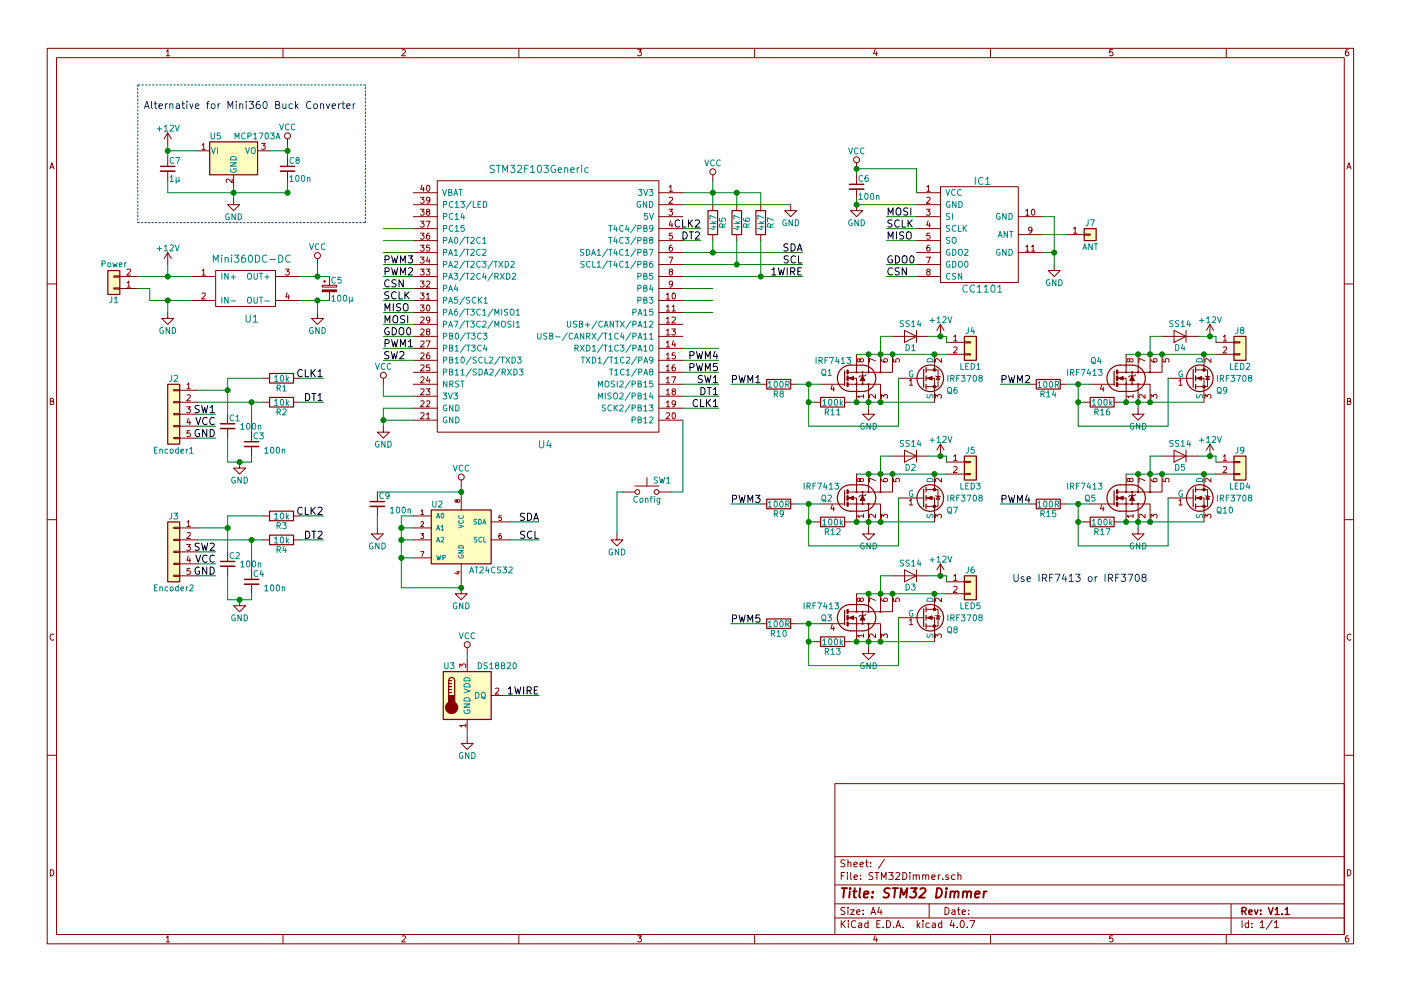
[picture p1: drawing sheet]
EESchema Schematic File Version 2
LIBS:power
LIBS:device
LIBS:switches
LIBS:relays
LIBS:motors
LIBS:transistors
LIBS:conn
LIBS:linear
LIBS:regul
LIBS:74xx
LIBS:cmos4000
LIBS:adc-dac
LIBS:memory
LIBS:xilinx
LIBS:microcontrollers
LIBS:dsp
LIBS:microchip
LIBS:analog_switches
LIBS:motorola
LIBS:texas
LIBS:intel
LIBS:audio
LIBS:interface
LIBS:digital-audio
LIBS:philips
LIBS:display
LIBS:cypress
LIBS:siliconi
LIBS:opto
LIBS:atmel
LIBS:contrib
LIBS:valves
LIBS:modules
LIBS:cc1101
LIBS:sensors
LIBS:STM32Dimmer-cache
EELAYER 25 0
EELAYER END
$Descr A4 11693 8268
encoding utf-8
Sheet 1 1
Title "STM32 Dimmer"
Date ""
Rev "V1.1"
Comp ""
Comment1 ""
Comment2 ""
Comment3 ""
Comment4 ""
$EndDescr
$Comp
L STM32F103Generic U4
U 1 1
P 4500 2250
F 0 "U4" H 4550 800 60  0000 C CNN
F 1 "STM32F103Generic" H 4500 3100 60  0000 C CNN
F 2 "Modules:STM32F103Generic" H 4250 2250 60  0001 C CNN
F 3 "https://de.aliexpress.com/item/STM32F103CBT6-Maple-Mini-ARM-STM32-Cortex-M3-Controller-Board-Module-3-3V-USB-Digital-IO-PWM/32292673542.html?spm=a2g0s.9042311.0.0.7e1b4c4dlBa0Zk" H 4250 2250 60  0001 C CNN
	1    4500 2250
	1    0    0    -1  
$EndComp
$Comp
L IRF7403 Q1
U 1 1
P 7150 3150
F 0 "Q1" H 6850 3200 50  0000 L CNN
F 1 "IRF7413" H 6800 3300 50  0000 L CNN
F 2 "Housings_SOIC:SOIC-8_3.9x4.9mm_Pitch1.27mm" H 7500 3050 50  0001 L CNN
F 3 "https://de.aliexpress.com/item/10pcs-IRF7413PBF-SOP-8-IRF7413-F7413/32838135678.html?spm=a2g0s.9042311.0.0.27424c4dZVc6CV" H 7050 3150 50  0001 L CNN
	1    7150 3150
	1    0    0    -1  
$EndComp
$Comp
L SW_Push SW1
U 1 1
P 5400 4100
F 0 "SW1" H 5450 4200 50  0000 L CNN
F 1 "Config" H 5400 4040 50  0000 C CNN
F 2 "Buttons_Switches_SMD:SW_SPST_B3U-1000P" H 5400 4300 50  0001 C CNN
F 3 "https://de.aliexpress.com/item/100PCS-LOT-3-4-2MM-Micro-button-3X4X2-tact-switch-2-pin-little-turtle-single-shrapnel/32698846968.html?spm=a2g0s.9042311.0.0.27424c4djtzGLO" H 5400 4300 50  0001 C CNN
	1    5400 4100
	1    0    0    -1  
$EndComp
$Comp
L CC1101 IC1
U 1 1
P 8200 1950
F 0 "IC1" H 8200 2400 60  0000 C CNN
F 1 "CC1101" H 8200 1500 60  0000 C CNN
F 2 "Modules:CC1101_Module" H 8200 1950 60  0001 C CNN
F 3 "https://de.aliexpress.com/item/CC1101-Wireless-Module-Long-Distance-Transmission-Antenna-868MHZ-M115-Free-Shipping/32803645858.html?spm=a2g0s.9042311.0.0.27424c4d67Ur6o" H 8200 1950 60  0001 C CNN
	1    8200 1950
	1    0    0    -1  
$EndComp
$Comp
L Conn_01x02 J1
U 1 1
P 950 2400
F 0 "J1" H 950 2500 50  0000 C CNN
F 1 "Power" H 950 2200 50  0000 C CNN
F 2 "Terminal_Blocks:TerminalBlock_bornier-2_P5.08mm" H 950 2400 50  0001 C CNN
F 3 "" H 950 2400 50  0001 C CNN
	1    950  2400
	-1   0    0    1   
$EndComp
$Comp
L Conn_01x02 J4
U 1 1
P 8100 2850
F 0 "J4" H 8100 2950 50  0000 C CNN
F 1 "LED1" H 8100 2650 50  0000 C CNN
F 2 "Terminal_Blocks:TerminalBlock_bornier-2_P5.08mm" H 8100 2850 50  0001 C CNN
F 3 "" H 8100 2850 50  0001 C CNN
	1    8100 2850
	1    0    0    -1  
$EndComp
$Comp
L Mini360DC-DC U1
U 1 1
P 2100 2400
F 0 "U1" H 2100 2150 60  0000 C CNN
F 1 "Mini360DC-DC" H 2100 2650 60  0000 C CNN
F 2 "Modules:Mini360D_SM" H 2100 2400 60  0001 C CNN
F 3 "" H 2100 2400 60  0001 C CNN
	1    2100 2400
	1    0    0    -1  
$EndComp
$Comp
L GND #PWR01
U 1 1
P 7250 3400
F 0 "#PWR01" H 7250 3150 50  0001 C CNN
F 1 "GND" H 7250 3250 50  0000 C CNN
F 2 "" H 7250 3400 50  0001 C CNN
F 3 "" H 7250 3400 50  0001 C CNN
	1    7250 3400
	1    0    0    -1  
$EndComp
$Comp
L +12V #PWR02
U 1 1
P 7850 2800
F 0 "#PWR02" H 7850 2650 50  0001 C CNN
F 1 "+12V" H 7850 2940 50  0000 C CNN
F 2 "" H 7850 2800 50  0001 C CNN
F 3 "" H 7850 2800 50  0001 C CNN
	1    7850 2800
	1    0    0    -1  
$EndComp
$Comp
L D D1
U 1 1
P 7600 2800
F 0 "D1" H 7600 2900 50  0000 C CNN
F 1 "SS14" H 7600 2700 50  0000 C CNN
F 2 "Diodes_SMD:D_SMA" H 7600 2800 50  0001 C CNN
F 3 "https://de.aliexpress.com/item/100PCS-SMA-Rectifier-diode-1N5819-SS14-1N5822-SS34-SR160-SS16-1N5817-SS12-SR1100-SS110-SR360-SS36/32849859393.html?spm=a2g0x.search0104.3.1.51e17831k6mqUy&ws_ab_test=searchweb0_0,searchweb201602_1_10320_10152_10321_10151_10065_10344_10068_10342_10547_10343_10322_10340_10548_10341_10696_10084_10083_10618_10304_10307_10820_10821_5011711_5723611_10302_5011811_10843_10059_100031_10319_10103_10624_10623_10622_10621_10620,searchweb201603_55,ppcSwitch_5&algo_expid=9582c958-26fb-4969-b9f2-a0d34c9e4af6-0&algo_pvid=9582c958-26fb-4969-b9f2-a0d34c9e4af6&transAbTest=ae803_1&priceBeautifyAB=0" H 7600 2800 50  0001 C CNN
	1    7600 2800
	-1   0    0    1   
$EndComp
$Comp
L R R8
U 1 1
P 6500 3200
F 0 "R8" V 6580 3200 50  0000 C CNN
F 1 "100R" V 6500 3200 50  0000 C CNN
F 2 "Resistors_SMD:R_0805" V 6430 3200 50  0001 C CNN
F 3 "" H 6500 3200 50  0001 C CNN
	1    6500 3200
	0    1    1    0   
$EndComp
$Comp
L R R11
U 1 1
P 6950 3350
F 0 "R11" V 7030 3350 50  0000 C CNN
F 1 "100k" V 6950 3350 50  0000 C CNN
F 2 "Resistors_SMD:R_0805" V 6880 3350 50  0001 C CNN
F 3 "" H 6950 3350 50  0001 C CNN
	1    6950 3350
	0    1    1    0   
$EndComp
$Comp
L +12V #PWR03
U 1 1
P 1400 2200
F 0 "#PWR03" H 1400 2050 50  0001 C CNN
F 1 "+12V" H 1400 2340 50  0000 C CNN
F 2 "" H 1400 2200 50  0001 C CNN
F 3 "" H 1400 2200 50  0001 C CNN
	1    1400 2200
	1    0    0    -1  
$EndComp
$Comp
L GND #PWR04
U 1 1
P 1400 2600
F 0 "#PWR04" H 1400 2350 50  0001 C CNN
F 1 "GND" H 1400 2450 50  0000 C CNN
F 2 "" H 1400 2600 50  0001 C CNN
F 3 "" H 1400 2600 50  0001 C CNN
	1    1400 2600
	1    0    0    -1  
$EndComp
$Comp
L GND #PWR05
U 1 1
P 2650 2600
F 0 "#PWR05" H 2650 2350 50  0001 C CNN
F 1 "GND" H 2650 2450 50  0000 C CNN
F 2 "" H 2650 2600 50  0001 C CNN
F 3 "" H 2650 2600 50  0001 C CNN
	1    2650 2600
	1    0    0    -1  
$EndComp
Text Label 6000 3400 2    60   ~ 0
CLK1
Text Label 6000 3300 2    60   ~ 0
DT1
$Comp
L AT24CS32-SSHM U2
U 1 1
P 3850 4450
F 0 "U2" H 3650 4700 50  0000 C CNN
F 1 "AT24CS32" H 4100 4150 50  0000 C CNN
F 2 "Housings_SOIC:SOIC-8_3.9x4.9mm_Pitch1.27mm" H 3850 4450 50  0001 C CIN
F 3 "https://de.aliexpress.com/item/20PCS-24c32-AT24c32-SOP8-AT24C32AN-10SU-2-7-make-in-china/1517186522.html?spm=a2g0s.9042311.0.0.27424c4d1V7NrE" H 3850 4450 50  0001 C CNN
	1    3850 4450
	1    0    0    -1  
$EndComp
$Comp
L IRF7403 Q4
U 1 1
P 9400 3150
F 0 "Q4" H 9100 3300 50  0000 L CNN
F 1 "IRF7413" H 8900 3200 50  0000 L CNN
F 2 "Housings_SOIC:SOIC-8_3.9x4.9mm_Pitch1.27mm" H 9750 3050 50  0001 L CNN
F 3 "https://de.aliexpress.com/item/10pcs-IRF7413PBF-SOP-8-IRF7413-F7413/32838135678.html?spm=a2g0s.9042311.0.0.27424c4dZVc6CV" H 9300 3150 50  0001 L CNN
	1    9400 3150
	1    0    0    -1  
$EndComp
$Comp
L Conn_01x02 J8
U 1 1
P 10350 2850
F 0 "J8" H 10350 2950 50  0000 C CNN
F 1 "LED2" H 10350 2650 50  0000 C CNN
F 2 "Terminal_Blocks:TerminalBlock_bornier-2_P5.08mm" H 10350 2850 50  0001 C CNN
F 3 "" H 10350 2850 50  0001 C CNN
	1    10350 2850
	1    0    0    -1  
$EndComp
$Comp
L GND #PWR06
U 1 1
P 9500 3400
F 0 "#PWR06" H 9500 3150 50  0001 C CNN
F 1 "GND" H 9500 3250 50  0000 C CNN
F 2 "" H 9500 3400 50  0001 C CNN
F 3 "" H 9500 3400 50  0001 C CNN
	1    9500 3400
	1    0    0    -1  
$EndComp
$Comp
L +12V #PWR07
U 1 1
P 10100 2800
F 0 "#PWR07" H 10100 2650 50  0001 C CNN
F 1 "+12V" H 10100 2940 50  0000 C CNN
F 2 "" H 10100 2800 50  0001 C CNN
F 3 "" H 10100 2800 50  0001 C CNN
	1    10100 2800
	1    0    0    -1  
$EndComp
$Comp
L D D4
U 1 1
P 9850 2800
F 0 "D4" H 9850 2900 50  0000 C CNN
F 1 "SS14" H 9850 2700 50  0000 C CNN
F 2 "Diodes_SMD:D_SMA" H 9850 2800 50  0001 C CNN
F 3 "https://de.aliexpress.com/item/100PCS-SMA-Rectifier-diode-1N5819-SS14-1N5822-SS34-SR160-SS16-1N5817-SS12-SR1100-SS110-SR360-SS36/32849859393.html?spm=a2g0x.search0104.3.1.51e17831k6mqUy&ws_ab_test=searchweb0_0,searchweb201602_1_10320_10152_10321_10151_10065_10344_10068_10342_10547_10343_10322_10340_10548_10341_10696_10084_10083_10618_10304_10307_10820_10821_5011711_5723611_10302_5011811_10843_10059_100031_10319_10103_10624_10623_10622_10621_10620,searchweb201603_55,ppcSwitch_5&algo_expid=9582c958-26fb-4969-b9f2-a0d34c9e4af6-0&algo_pvid=9582c958-26fb-4969-b9f2-a0d34c9e4af6&transAbTest=ae803_1&priceBeautifyAB=0" H 9850 2800 50  0001 C CNN
	1    9850 2800
	-1   0    0    1   
$EndComp
$Comp
L R R14
U 1 1
P 8750 3200
F 0 "R14" V 8830 3200 50  0000 C CNN
F 1 "100R" V 8750 3200 50  0000 C CNN
F 2 "Resistors_SMD:R_0805" V 8680 3200 50  0001 C CNN
F 3 "" H 8750 3200 50  0001 C CNN
	1    8750 3200
	0    1    1    0   
$EndComp
$Comp
L R R16
U 1 1
P 9200 3350
F 0 "R16" V 9280 3350 50  0000 C CNN
F 1 "100k" V 9200 3350 50  0000 C CNN
F 2 "Resistors_SMD:R_0805" V 9130 3350 50  0001 C CNN
F 3 "" H 9200 3350 50  0001 C CNN
	1    9200 3350
	0    1    1    0   
$EndComp
$Comp
L IRF7403 Q2
U 1 1
P 7150 4150
F 0 "Q2" H 6850 4150 50  0000 L CNN
F 1 "IRF7413" H 6700 4250 50  0000 L CNN
F 2 "Housings_SOIC:SOIC-8_3.9x4.9mm_Pitch1.27mm" H 7500 4050 50  0001 L CNN
F 3 "https://de.aliexpress.com/item/10pcs-IRF7413PBF-SOP-8-IRF7413-F7413/32838135678.html?spm=a2g0s.9042311.0.0.27424c4dZVc6CV" H 7050 4150 50  0001 L CNN
	1    7150 4150
	1    0    0    -1  
$EndComp
$Comp
L Conn_01x02 J5
U 1 1
P 8100 3850
F 0 "J5" H 8100 3950 50  0000 C CNN
F 1 "LED3" H 8100 3650 50  0000 C CNN
F 2 "Terminal_Blocks:TerminalBlock_bornier-2_P5.08mm" H 8100 3850 50  0001 C CNN
F 3 "" H 8100 3850 50  0001 C CNN
	1    8100 3850
	1    0    0    -1  
$EndComp
$Comp
L GND #PWR08
U 1 1
P 7250 4400
F 0 "#PWR08" H 7250 4150 50  0001 C CNN
F 1 "GND" H 7250 4250 50  0000 C CNN
F 2 "" H 7250 4400 50  0001 C CNN
F 3 "" H 7250 4400 50  0001 C CNN
	1    7250 4400
	1    0    0    -1  
$EndComp
$Comp
L +12V #PWR09
U 1 1
P 7850 3800
F 0 "#PWR09" H 7850 3650 50  0001 C CNN
F 1 "+12V" H 7850 3940 50  0000 C CNN
F 2 "" H 7850 3800 50  0001 C CNN
F 3 "" H 7850 3800 50  0001 C CNN
	1    7850 3800
	1    0    0    -1  
$EndComp
$Comp
L D D2
U 1 1
P 7600 3800
F 0 "D2" H 7600 3900 50  0000 C CNN
F 1 "SS14" H 7600 3700 50  0000 C CNN
F 2 "Diodes_SMD:D_SMA" H 7600 3800 50  0001 C CNN
F 3 "https://de.aliexpress.com/item/100PCS-SMA-Rectifier-diode-1N5819-SS14-1N5822-SS34-SR160-SS16-1N5817-SS12-SR1100-SS110-SR360-SS36/32849859393.html?spm=a2g0x.search0104.3.1.51e17831k6mqUy&ws_ab_test=searchweb0_0,searchweb201602_1_10320_10152_10321_10151_10065_10344_10068_10342_10547_10343_10322_10340_10548_10341_10696_10084_10083_10618_10304_10307_10820_10821_5011711_5723611_10302_5011811_10843_10059_100031_10319_10103_10624_10623_10622_10621_10620,searchweb201603_55,ppcSwitch_5&algo_expid=9582c958-26fb-4969-b9f2-a0d34c9e4af6-0&algo_pvid=9582c958-26fb-4969-b9f2-a0d34c9e4af6&transAbTest=ae803_1&priceBeautifyAB=0" H 7600 3800 50  0001 C CNN
	1    7600 3800
	-1   0    0    1   
$EndComp
$Comp
L R R9
U 1 1
P 6500 4200
F 0 "R9" V 6580 4200 50  0000 C CNN
F 1 "100R" V 6500 4200 50  0000 C CNN
F 2 "Resistors_SMD:R_0805" V 6430 4200 50  0001 C CNN
F 3 "" H 6500 4200 50  0001 C CNN
	1    6500 4200
	0    1    1    0   
$EndComp
$Comp
L R R12
U 1 1
P 6950 4350
F 0 "R12" V 7030 4350 50  0000 C CNN
F 1 "100k" V 6950 4350 50  0000 C CNN
F 2 "Resistors_SMD:R_0805" V 6880 4350 50  0001 C CNN
F 3 "" H 6950 4350 50  0001 C CNN
	1    6950 4350
	0    1    1    0   
$EndComp
$Comp
L IRF7403 Q5
U 1 1
P 9400 4150
F 0 "Q5" H 9050 4150 50  0000 L CNN
F 1 "IRF7413" H 8900 4250 50  0000 L CNN
F 2 "Housings_SOIC:SOIC-8_3.9x4.9mm_Pitch1.27mm" H 9750 4050 50  0001 L CNN
F 3 "https://de.aliexpress.com/item/10pcs-IRF7413PBF-SOP-8-IRF7413-F7413/32838135678.html?spm=a2g0s.9042311.0.0.27424c4dZVc6CV" H 9300 4150 50  0001 L CNN
	1    9400 4150
	1    0    0    -1  
$EndComp
$Comp
L Conn_01x02 J9
U 1 1
P 10350 3850
F 0 "J9" H 10350 3950 50  0000 C CNN
F 1 "LED4" H 10350 3650 50  0000 C CNN
F 2 "Terminal_Blocks:TerminalBlock_bornier-2_P5.08mm" H 10350 3850 50  0001 C CNN
F 3 "" H 10350 3850 50  0001 C CNN
	1    10350 3850
	1    0    0    -1  
$EndComp
$Comp
L GND #PWR010
U 1 1
P 9500 4400
F 0 "#PWR010" H 9500 4150 50  0001 C CNN
F 1 "GND" H 9500 4250 50  0000 C CNN
F 2 "" H 9500 4400 50  0001 C CNN
F 3 "" H 9500 4400 50  0001 C CNN
	1    9500 4400
	1    0    0    -1  
$EndComp
$Comp
L +12V #PWR011
U 1 1
P 10100 3800
F 0 "#PWR011" H 10100 3650 50  0001 C CNN
F 1 "+12V" H 10100 3940 50  0000 C CNN
F 2 "" H 10100 3800 50  0001 C CNN
F 3 "" H 10100 3800 50  0001 C CNN
	1    10100 3800
	1    0    0    -1  
$EndComp
$Comp
L D D5
U 1 1
P 9850 3800
F 0 "D5" H 9850 3900 50  0000 C CNN
F 1 "SS14" H 9850 3700 50  0000 C CNN
F 2 "Diodes_SMD:D_SMA" H 9850 3800 50  0001 C CNN
F 3 "https://de.aliexpress.com/item/100PCS-SMA-Rectifier-diode-1N5819-SS14-1N5822-SS34-SR160-SS16-1N5817-SS12-SR1100-SS110-SR360-SS36/32849859393.html?spm=a2g0x.search0104.3.1.51e17831k6mqUy&ws_ab_test=searchweb0_0,searchweb201602_1_10320_10152_10321_10151_10065_10344_10068_10342_10547_10343_10322_10340_10548_10341_10696_10084_10083_10618_10304_10307_10820_10821_5011711_5723611_10302_5011811_10843_10059_100031_10319_10103_10624_10623_10622_10621_10620,searchweb201603_55,ppcSwitch_5&algo_expid=9582c958-26fb-4969-b9f2-a0d34c9e4af6-0&algo_pvid=9582c958-26fb-4969-b9f2-a0d34c9e4af6&transAbTest=ae803_1&priceBeautifyAB=0" H 9850 3800 50  0001 C CNN
	1    9850 3800
	-1   0    0    1   
$EndComp
$Comp
L R R15
U 1 1
P 8750 4200
F 0 "R15" V 8830 4200 50  0000 C CNN
F 1 "100R" V 8750 4200 50  0000 C CNN
F 2 "Resistors_SMD:R_0805" V 8680 4200 50  0001 C CNN
F 3 "" H 8750 4200 50  0001 C CNN
	1    8750 4200
	0    1    1    0   
$EndComp
$Comp
L R R17
U 1 1
P 9200 4350
F 0 "R17" V 9280 4350 50  0000 C CNN
F 1 "100k" V 9200 4350 50  0000 C CNN
F 2 "Resistors_SMD:R_0805" V 9130 4350 50  0001 C CNN
F 3 "" H 9200 4350 50  0001 C CNN
	1    9200 4350
	0    1    1    0   
$EndComp
$Comp
L IRF7403 Q3
U 1 1
P 7150 5150
F 0 "Q3" H 6850 5150 50  0000 L CNN
F 1 "IRF7413" H 6700 5250 50  0000 L CNN
F 2 "Housings_SOIC:SOIC-8_3.9x4.9mm_Pitch1.27mm" H 7500 5050 50  0001 L CNN
F 3 "https://de.aliexpress.com/item/10pcs-IRF7413PBF-SOP-8-IRF7413-F7413/32838135678.html?spm=a2g0s.9042311.0.0.27424c4dZVc6CV" H 7050 5150 50  0001 L CNN
	1    7150 5150
	1    0    0    -1  
$EndComp
$Comp
L Conn_01x02 J6
U 1 1
P 8100 4850
F 0 "J6" H 8100 4950 50  0000 C CNN
F 1 "LED5" H 8100 4650 50  0000 C CNN
F 2 "Terminal_Blocks:TerminalBlock_bornier-2_P5.08mm" H 8100 4850 50  0001 C CNN
F 3 "" H 8100 4850 50  0001 C CNN
	1    8100 4850
	1    0    0    -1  
$EndComp
$Comp
L GND #PWR012
U 1 1
P 7250 5400
F 0 "#PWR012" H 7250 5150 50  0001 C CNN
F 1 "GND" H 7250 5250 50  0000 C CNN
F 2 "" H 7250 5400 50  0001 C CNN
F 3 "" H 7250 5400 50  0001 C CNN
	1    7250 5400
	1    0    0    -1  
$EndComp
$Comp
L +12V #PWR013
U 1 1
P 7850 4800
F 0 "#PWR013" H 7850 4650 50  0001 C CNN
F 1 "+12V" H 7850 4940 50  0000 C CNN
F 2 "" H 7850 4800 50  0001 C CNN
F 3 "" H 7850 4800 50  0001 C CNN
	1    7850 4800
	1    0    0    -1  
$EndComp
$Comp
L D D3
U 1 1
P 7600 4800
F 0 "D3" H 7600 4900 50  0000 C CNN
F 1 "SS14" H 7600 4700 50  0000 C CNN
F 2 "Diodes_SMD:D_SMA" H 7600 4800 50  0001 C CNN
F 3 "https://de.aliexpress.com/item/100PCS-SMA-Rectifier-diode-1N5819-SS14-1N5822-SS34-SR160-SS16-1N5817-SS12-SR1100-SS110-SR360-SS36/32849859393.html?spm=a2g0x.search0104.3.1.51e17831k6mqUy&ws_ab_test=searchweb0_0,searchweb201602_1_10320_10152_10321_10151_10065_10344_10068_10342_10547_10343_10322_10340_10548_10341_10696_10084_10083_10618_10304_10307_10820_10821_5011711_5723611_10302_5011811_10843_10059_100031_10319_10103_10624_10623_10622_10621_10620,searchweb201603_55,ppcSwitch_5&algo_expid=9582c958-26fb-4969-b9f2-a0d34c9e4af6-0&algo_pvid=9582c958-26fb-4969-b9f2-a0d34c9e4af6&transAbTest=ae803_1&priceBeautifyAB=0" H 7600 4800 50  0001 C CNN
	1    7600 4800
	-1   0    0    1   
$EndComp
$Comp
L R R10
U 1 1
P 6500 5200
F 0 "R10" V 6580 5200 50  0000 C CNN
F 1 "100R" V 6500 5200 50  0000 C CNN
F 2 "Resistors_SMD:R_0805" V 6430 5200 50  0001 C CNN
F 3 "" H 6500 5200 50  0001 C CNN
	1    6500 5200
	0    1    1    0   
$EndComp
$Comp
L R R13
U 1 1
P 6950 5350
F 0 "R13" V 7030 5350 50  0000 C CNN
F 1 "100k" V 6950 5350 50  0000 C CNN
F 2 "Resistors_SMD:R_0805" V 6880 5350 50  0001 C CNN
F 3 "" H 6950 5350 50  0001 C CNN
	1    6950 5350
	0    1    1    0   
$EndComp
$Comp
L Conn_01x05 J3
U 1 1
P 1450 4600
F 0 "J3" H 1450 4900 50  0000 C CNN
F 1 "Encoder2" H 1450 4300 50  0000 C CNN
F 2 "Pin_Headers:Pin_Header_Straight_1x05_Pitch2.54mm" H 1450 4600 50  0001 C CNN
F 3 "https://de.aliexpress.com/item/1PCS-Rotary-Encoder-Module-for-arduino-Dropshipping-KY-040/32260274041.html?spm=a2g0s.9042311.0.0.7e1b4c4dlBa0Zk" H 1450 4600 50  0001 C CNN
	1    1450 4600
	-1   0    0    -1  
$EndComp
Text Label 2700 4300 2    60   ~ 0
CLK2
Text Label 2700 4500 2    60   ~ 0
DT2
Text Label 1800 4600 2    60   ~ 0
SW2
Text Label 1800 4700 2    60   ~ 0
VCC
Text Label 1800 4800 2    60   ~ 0
GND
$Comp
L Conn_01x05 J2
U 1 1
P 1450 3450
F 0 "J2" H 1450 3750 50  0000 C CNN
F 1 "Encoder1" H 1450 3150 50  0000 C CNN
F 2 "Pin_Headers:Pin_Header_Straight_1x05_Pitch2.54mm" H 1450 3450 50  0001 C CNN
F 3 "https://de.aliexpress.com/item/1PCS-Rotary-Encoder-Module-for-arduino-Dropshipping-KY-040/32260274041.html?spm=a2g0s.9042311.0.0.7e1b4c4dlBa0Zk" H 1450 3450 50  0001 C CNN
	1    1450 3450
	-1   0    0    -1  
$EndComp
Text Label 2700 3150 2    60   ~ 0
CLK1
Text Label 2700 3350 2    60   ~ 0
DT1
Text Label 1800 3450 2    60   ~ 0
SW1
Text Label 1800 3550 2    60   ~ 0
VCC
Text Label 1800 3650 2    60   ~ 0
GND
Text Label 7400 1800 0    60   ~ 0
MOSI
Text Label 7400 2000 0    60   ~ 0
MISO
Text Label 7400 2200 0    60   ~ 0
GDO0
Text Label 7400 2300 0    60   ~ 0
CSN
Text Label 7400 1900 0    60   ~ 0
SCLK
Text Label 3200 2700 0    60   ~ 0
MOSI
Text Label 3200 2600 0    60   ~ 0
MISO
Text Label 3200 2500 0    60   ~ 0
SCLK
Text Label 3200 2400 0    60   ~ 0
CSN
Text Label 3200 2800 0    60   ~ 0
GDO0
Text Label 6700 2100 2    60   ~ 0
SDA
Text Label 6700 2200 2    60   ~ 0
SCL
Text Label 4500 4350 2    60   ~ 0
SDA
Text Label 4500 4500 2    60   ~ 0
SCL
$Comp
L VCC #PWR014
U 1 1
P 2650 2200
F 0 "#PWR014" H 2650 2050 50  0001 C CNN
F 1 "VCC" H 2650 2350 50  0000 C CNN
F 2 "" H 2650 2200 50  0001 C CNN
F 3 "" H 2650 2200 50  0001 C CNN
	1    2650 2200
	1    0    0    -1  
$EndComp
$Comp
L VCC #PWR015
U 1 1
P 3850 4050
F 0 "#PWR015" H 3850 3900 50  0001 C CNN
F 1 "VCC" H 3850 4200 50  0000 C CNN
F 2 "" H 3850 4050 50  0001 C CNN
F 3 "" H 3850 4050 50  0001 C CNN
	1    3850 4050
	1    0    0    -1  
$EndComp
$Comp
L GND #PWR016
U 1 1
P 3850 4900
F 0 "#PWR016" H 3850 4650 50  0001 C CNN
F 1 "GND" H 3850 4750 50  0000 C CNN
F 2 "" H 3850 4900 50  0001 C CNN
F 3 "" H 3850 4900 50  0001 C CNN
	1    3850 4900
	1    0    0    -1  
$EndComp
Text Label 5850 1900 2    60   ~ 0
CLK2
Text Label 5850 2000 2    60   ~ 0
DT2
$Comp
L CP_Small C5
U 1 1
P 2750 2400
F 0 "C5" H 2760 2470 50  0000 L CNN
F 1 "100µ" H 2760 2320 50  0000 L CNN
F 2 "Capacitors:RADIAL_2.5mm_6.3mm" H 2750 2400 50  0001 C CNN
F 3 "" H 2750 2400 50  0001 C CNN
	1    2750 2400
	1    0    0    -1  
$EndComp
Text Label 6000 3200 2    60   ~ 0
SW1
Text Label 3200 3000 0    60   ~ 0
SW2
$Comp
L R R5
U 1 1
P 5950 1850
F 0 "R5" V 6030 1850 50  0000 C CNN
F 1 "4k7" V 5950 1850 50  0000 C CNN
F 2 "Resistors_SMD:R_0805" V 5880 1850 50  0001 C CNN
F 3 "" H 5950 1850 50  0001 C CNN
	1    5950 1850
	1    0    0    -1  
$EndComp
$Comp
L R R6
U 1 1
P 6150 1850
F 0 "R6" V 6230 1850 50  0000 C CNN
F 1 "4k7" V 6150 1850 50  0000 C CNN
F 2 "Resistors_SMD:R_0805" V 6080 1850 50  0001 C CNN
F 3 "" H 6150 1850 50  0001 C CNN
	1    6150 1850
	1    0    0    -1  
$EndComp
$Comp
L R R2
U 1 1
P 2350 3350
F 0 "R2" V 2430 3350 50  0000 C CNN
F 1 "10k" V 2350 3350 50  0000 C CNN
F 2 "Resistors_SMD:R_0805" V 2280 3350 50  0001 C CNN
F 3 "" H 2350 3350 50  0001 C CNN
	1    2350 3350
	0    1    1    0   
$EndComp
$Comp
L R R1
U 1 1
P 2350 3150
F 0 "R1" V 2430 3150 50  0000 C CNN
F 1 "10k" V 2350 3150 50  0000 C CNN
F 2 "Resistors_SMD:R_0805" V 2280 3150 50  0001 C CNN
F 3 "" H 2350 3150 50  0001 C CNN
	1    2350 3150
	0    1    1    0   
$EndComp
$Comp
L R R4
U 1 1
P 2350 4500
F 0 "R4" V 2430 4500 50  0000 C CNN
F 1 "10k" V 2350 4500 50  0000 C CNN
F 2 "Resistors_SMD:R_0805" V 2280 4500 50  0001 C CNN
F 3 "" H 2350 4500 50  0001 C CNN
	1    2350 4500
	0    1    1    0   
$EndComp
$Comp
L R R3
U 1 1
P 2350 4300
F 0 "R3" V 2430 4300 50  0000 C CNN
F 1 "10k" V 2350 4300 50  0000 C CNN
F 2 "Resistors_SMD:R_0805" V 2280 4300 50  0001 C CNN
F 3 "" H 2350 4300 50  0001 C CNN
	1    2350 4300
	0    1    1    0   
$EndComp
$Comp
L C_Small C1
U 1 1
P 1900 3550
F 0 "C1" H 1910 3620 50  0000 L CNN
F 1 "100n" H 2000 3550 50  0000 L CNN
F 2 "Capacitors_SMD:C_0805" H 1900 3550 50  0001 C CNN
F 3 "" H 1900 3550 50  0001 C CNN
	1    1900 3550
	1    0    0    -1  
$EndComp
$Comp
L C_Small C3
U 1 1
P 2100 3700
F 0 "C3" H 2110 3770 50  0000 L CNN
F 1 "100n" H 2200 3650 50  0000 L CNN
F 2 "Capacitors_SMD:C_0805" H 2100 3700 50  0001 C CNN
F 3 "" H 2100 3700 50  0001 C CNN
	1    2100 3700
	1    0    0    -1  
$EndComp
$Comp
L C_Small C2
U 1 1
P 1900 4700
F 0 "C2" H 1910 4770 50  0000 L CNN
F 1 "100n" H 2000 4700 50  0000 L CNN
F 2 "Capacitors_SMD:C_0805" H 1900 4700 50  0001 C CNN
F 3 "" H 1900 4700 50  0001 C CNN
	1    1900 4700
	1    0    0    -1  
$EndComp
$Comp
L C_Small C4
U 1 1
P 2100 4850
F 0 "C4" H 2110 4920 50  0000 L CNN
F 1 "100n" H 2200 4800 50  0000 L CNN
F 2 "Capacitors_SMD:C_0805" H 2100 4850 50  0001 C CNN
F 3 "" H 2100 4850 50  0001 C CNN
	1    2100 4850
	1    0    0    -1  
$EndComp
$Comp
L GND #PWR017
U 1 1
P 2000 3850
F 0 "#PWR017" H 2000 3600 50  0001 C CNN
F 1 "GND" H 2000 3700 50  0000 C CNN
F 2 "" H 2000 3850 50  0001 C CNN
F 3 "" H 2000 3850 50  0001 C CNN
	1    2000 3850
	1    0    0    -1  
$EndComp
$Comp
L GND #PWR018
U 1 1
P 2000 5000
F 0 "#PWR018" H 2000 4750 50  0001 C CNN
F 1 "GND" H 2000 4850 50  0000 C CNN
F 2 "" H 2000 5000 50  0001 C CNN
F 3 "" H 2000 5000 50  0001 C CNN
	1    2000 5000
	1    0    0    -1  
$EndComp
$Comp
L VCC #PWR019
U 1 1
P 5950 1500
F 0 "#PWR019" H 5950 1350 50  0001 C CNN
F 1 "VCC" H 5950 1650 50  0000 C CNN
F 2 "" H 5950 1500 50  0001 C CNN
F 3 "" H 5950 1500 50  0001 C CNN
	1    5950 1500
	1    0    0    -1  
$EndComp
$Comp
L C_Small C6
U 1 1
P 7150 1550
F 0 "C6" H 7160 1620 50  0000 L CNN
F 1 "100n" H 7160 1470 50  0000 L CNN
F 2 "Capacitors_SMD:C_0805" H 7150 1550 50  0001 C CNN
F 3 "" H 7150 1550 50  0001 C CNN
	1    7150 1550
	1    0    0    -1  
$EndComp
$Comp
L GND #PWR020
U 1 1
P 7150 1700
F 0 "#PWR020" H 7150 1450 50  0001 C CNN
F 1 "GND" H 7150 1550 50  0000 C CNN
F 2 "" H 7150 1700 50  0001 C CNN
F 3 "" H 7150 1700 50  0001 C CNN
	1    7150 1700
	1    0    0    -1  
$EndComp
$Comp
L VCC #PWR021
U 1 1
P 7150 1400
F 0 "#PWR021" H 7150 1250 50  0001 C CNN
F 1 "VCC" H 7150 1550 50  0000 C CNN
F 2 "" H 7150 1400 50  0001 C CNN
F 3 "" H 7150 1400 50  0001 C CNN
	1    7150 1400
	1    0    0    -1  
$EndComp
$Comp
L GND #PWR022
U 1 1
P 8800 2200
F 0 "#PWR022" H 8800 1950 50  0001 C CNN
F 1 "GND" H 8800 2050 50  0000 C CNN
F 2 "" H 8800 2200 50  0001 C CNN
F 3 "" H 8800 2200 50  0001 C CNN
	1    8800 2200
	1    0    0    -1  
$EndComp
$Comp
L Conn_01x01 J7
U 1 1
P 9100 1950
F 0 "J7" H 9100 2050 50  0000 C CNN
F 1 "ANT" H 9100 1850 50  0000 C CNN
F 2 "Pin_Headers:Pin_Header_Straight_1x01_Pitch2.54mm" H 9100 1950 50  0001 C CNN
F 3 "" H 9100 1950 50  0001 C CNN
	1    9100 1950
	1    0    0    -1  
$EndComp
Text Label 6100 3200 0    60   ~ 0
PWM1
Text Label 8350 3200 0    60   ~ 0
PWM2
Text Label 6100 4200 0    60   ~ 0
PWM3
Text Label 8350 4200 0    60   ~ 0
PWM4
Text Label 6100 5200 0    60   ~ 0
PWM5
Text Label 3200 2900 0    60   ~ 0
PWM1
Text Label 3200 2300 0    60   ~ 0
PWM2
Text Label 3200 2200 0    60   ~ 0
PWM3
Text Label 6000 3000 2    60   ~ 0
PWM4
Text Label 6000 3100 2    60   ~ 0
PWM5
$Comp
L GND #PWR023
U 1 1
P 5150 4450
F 0 "#PWR023" H 5150 4200 50  0001 C CNN
F 1 "GND" H 5150 4300 50  0000 C CNN
F 2 "" H 5150 4450 50  0001 C CNN
F 3 "" H 5150 4450 50  0001 C CNN
	1    5150 4450
	1    0    0    -1  
$EndComp
$Comp
L DS18B20 U3
U 1 1
P 3900 5800
F 0 "U3" H 3750 6050 50  0000 C CNN
F 1 "DS18B20" H 4150 6050 50  0000 C CNN
F 2 "TO_SOT_Packages_THT:TO-92_Inline_Narrow_Oval" H 2900 5550 50  0001 C CNN
F 3 "https://de.aliexpress.com/item/DS18B20-18B20-Programmable-Resolution-1-Wire-Digital-Thermometer-IC-TO-92/32794981963.html?spm=a2g0x.search0104.3.1.53ce67d7nLnlda&ws_ab_test=searchweb0_0,searchweb201602_1_10320_10152_10321_10151_10065_10344_10068_10342_10547_10343_10322_10340_10548_10341_10696_10084_10083_10618_10304_10307_10820_10821_5011711_5723611_10302_5011811_10843_10059_100031_10319_10103_10624_10623_10622_10621_10620,searchweb201603_55,ppcSwitch_5&algo_expid=fca83196-0a33-4651-a86e-55e54e91aad3-3&algo_pvid=fca83196-0a33-4651-a86e-55e54e91aad3&transAbTest=ae803_1&priceBeautifyAB=0" H 3750 6050 50  0001 C CNN
	1    3900 5800
	1    0    0    -1  
$EndComp
$Comp
L VCC #PWR024
U 1 1
P 3900 5450
F 0 "#PWR024" H 3900 5300 50  0001 C CNN
F 1 "VCC" H 3900 5600 50  0000 C CNN
F 2 "" H 3900 5450 50  0001 C CNN
F 3 "" H 3900 5450 50  0001 C CNN
	1    3900 5450
	1    0    0    -1  
$EndComp
$Comp
L GND #PWR025
U 1 1
P 3900 6150
F 0 "#PWR025" H 3900 5900 50  0001 C CNN
F 1 "GND" H 3900 6000 50  0000 C CNN
F 2 "" H 3900 6150 50  0001 C CNN
F 3 "" H 3900 6150 50  0001 C CNN
	1    3900 6150
	1    0    0    -1  
$EndComp
$Comp
L R R7
U 1 1
P 6350 1850
F 0 "R7" V 6430 1850 50  0000 C CNN
F 1 "4k7" V 6350 1850 50  0000 C CNN
F 2 "Resistors_SMD:R_0805" V 6280 1850 50  0001 C CNN
F 3 "" H 6350 1850 50  0001 C CNN
	1    6350 1850
	1    0    0    -1  
$EndComp
Text Label 6700 2300 2    60   ~ 0
1WIRE
Text Label 4500 5800 2    60   ~ 0
1WIRE
$Comp
L MCP1703A-1202_SOT223 U5
U 1 1
P 1950 1250
F 0 "U5" H 1800 1375 50  0000 C CNN
F 1 "MCP1703A" H 1950 1375 50  0000 L CNN
F 2 "TO_SOT_Packages_SMD:SOT-223-3_TabPin2" H 1950 1450 50  0001 C CNN
F 3 "https://de.aliexpress.com/item/10pcs-lot-MCP1703-3302E-DB-SOT223-MCP1703-100-new-original-IC/32718109613.html?spm=a2g0x.search0104.3.1.4a654deeuvj03U&ws_ab_test=searchweb0_0,searchweb201602_1_10320_10152_10321_10151_10065_10344_10068_10342_10547_10343_10322_10340_10548_10341_10696_10084_10083_10618_10304_10307_10820_10821_5011711_5723611_10302_5011811_10843_10059_100031_10319_10103_10624_10623_10622_10621_10620,searchweb201603_55,ppcSwitch_5&algo_expid=bb28e14f-56e3-436c-9da1-296bafc23781-0&algo_pvid=bb28e14f-56e3-436c-9da1-296bafc23781&transAbTest=ae803_1&priceBeautifyAB=0" H 1950 1200 50  0001 C CNN
	1    1950 1250
	1    0    0    -1  
$EndComp
$Comp
L C_Small C7
U 1 1
P 1400 1400
F 0 "C7" H 1410 1470 50  0000 L CNN
F 1 "1µ" H 1410 1320 50  0000 L CNN
F 2 "Capacitors_SMD:C_0805" H 1400 1400 50  0001 C CNN
F 3 "" H 1400 1400 50  0001 C CNN
	1    1400 1400
	1    0    0    -1  
$EndComp
$Comp
L C_Small C8
U 1 1
P 2400 1400
F 0 "C8" H 2410 1470 50  0000 L CNN
F 1 "100n" H 2410 1320 50  0000 L CNN
F 2 "Capacitors_SMD:C_0805" H 2400 1400 50  0001 C CNN
F 3 "" H 2400 1400 50  0001 C CNN
	1    2400 1400
	1    0    0    -1  
$EndComp
$Comp
L +12V #PWR026
U 1 1
P 1400 1200
F 0 "#PWR026" H 1400 1050 50  0001 C CNN
F 1 "+12V" H 1400 1340 50  0000 C CNN
F 2 "" H 1400 1200 50  0001 C CNN
F 3 "" H 1400 1200 50  0001 C CNN
	1    1400 1200
	1    0    0    -1  
$EndComp
$Comp
L VCC #PWR027
U 1 1
P 2400 1200
F 0 "#PWR027" H 2400 1050 50  0001 C CNN
F 1 "VCC" H 2400 1350 50  0000 C CNN
F 2 "" H 2400 1200 50  0001 C CNN
F 3 "" H 2400 1200 50  0001 C CNN
	1    2400 1200
	1    0    0    -1  
$EndComp
$Comp
L GND #PWR028
U 1 1
P 1950 1650
F 0 "#PWR028" H 1950 1400 50  0001 C CNN
F 1 "GND" H 1950 1500 50  0000 C CNN
F 2 "" H 1950 1650 50  0001 C CNN
F 3 "" H 1950 1650 50  0001 C CNN
	1    1950 1650
	1    0    0    -1  
$EndComp
Text Notes 1200 900  0    60   ~ 0
Alternative for Mini360 Buck Converter
$Comp
L VCC #PWR029
U 1 1
P 3200 3200
F 0 "#PWR029" H 3200 3050 50  0001 C CNN
F 1 "VCC" H 3200 3350 50  0000 C CNN
F 2 "" H 3200 3200 50  0001 C CNN
F 3 "" H 3200 3200 50  0001 C CNN
	1    3200 3200
	1    0    0    -1  
$EndComp
$Comp
L GND #PWR030
U 1 1
P 3200 3550
F 0 "#PWR030" H 3200 3300 50  0001 C CNN
F 1 "GND" H 3200 3400 50  0000 C CNN
F 2 "" H 3200 3550 50  0001 C CNN
F 3 "" H 3200 3550 50  0001 C CNN
	1    3200 3550
	1    0    0    -1  
$EndComp
Connection ~ 7250 2950
Connection ~ 7350 2950
Wire Wire Line
	7350 2950 7350 2800
Connection ~ 7450 2950
Wire Wire Line
	7100 3350 7800 3350
Connection ~ 7250 3350
Wire Wire Line
	6650 3200 6850 3200
Wire Wire Line
	6750 3200 6750 3550
Connection ~ 6750 3200
Wire Wire Line
	2500 2500 2750 2500
Wire Wire Line
	2650 2500 2650 2600
Wire Wire Line
	2500 2300 2750 2300
Wire Wire Line
	2650 2300 2650 2200
Wire Wire Line
	1150 2300 1600 2300
Wire Wire Line
	1400 2200 1400 2300
Connection ~ 1400 2300
Wire Wire Line
	1250 2500 1600 2500
Connection ~ 1400 2500
Wire Wire Line
	5700 3000 6000 3000
Wire Wire Line
	5700 3100 6000 3100
Wire Wire Line
	7350 2800 7450 2800
Wire Wire Line
	6750 3350 6800 3350
Connection ~ 7150 3350
Wire Wire Line
	7250 3400 7250 3350
Wire Wire Line
	7150 2950 7900 2950
Wire Wire Line
	7750 2800 7900 2800
Wire Wire Line
	7900 2800 7900 2850
Connection ~ 7850 2800
Connection ~ 9500 2950
Connection ~ 9600 2950
Wire Wire Line
	9600 2950 9600 2800
Connection ~ 9700 2950
Wire Wire Line
	9350 3350 10050 3350
Connection ~ 9500 3350
Wire Wire Line
	8900 3200 9100 3200
Wire Wire Line
	9000 3200 9000 3550
Connection ~ 9000 3200
Wire Wire Line
	9600 2800 9700 2800
Wire Wire Line
	9000 3350 9050 3350
Connection ~ 9400 3350
Wire Wire Line
	9500 3400 9500 3350
Wire Wire Line
	9400 2950 10150 2950
Wire Wire Line
	10000 2800 10150 2800
Wire Wire Line
	10150 2800 10150 2850
Connection ~ 10100 2800
Connection ~ 7250 3950
Connection ~ 7350 3950
Wire Wire Line
	7350 3950 7350 3800
Connection ~ 7450 3950
Wire Wire Line
	7100 4350 7800 4350
Connection ~ 7250 4350
Wire Wire Line
	6650 4200 6850 4200
Wire Wire Line
	6750 4200 6750 4550
Connection ~ 6750 4200
Wire Wire Line
	7350 3800 7450 3800
Wire Wire Line
	6750 4350 6800 4350
Connection ~ 7150 4350
Wire Wire Line
	7250 4400 7250 4350
Wire Wire Line
	7150 3950 7900 3950
Wire Wire Line
	7750 3800 7900 3800
Wire Wire Line
	7900 3800 7900 3850
Connection ~ 7850 3800
Connection ~ 9500 3950
Connection ~ 9600 3950
Wire Wire Line
	9600 3950 9600 3800
Connection ~ 9700 3950
Wire Wire Line
	9350 4350 10050 4350
Connection ~ 9500 4350
Wire Wire Line
	8900 4200 9100 4200
Wire Wire Line
	9000 4200 9000 4550
Connection ~ 9000 4200
Wire Wire Line
	9600 3800 9700 3800
Wire Wire Line
	9000 4350 9050 4350
Connection ~ 9400 4350
Wire Wire Line
	9500 4400 9500 4350
Wire Wire Line
	9400 3950 10150 3950
Wire Wire Line
	10000 3800 10150 3800
Wire Wire Line
	10150 3800 10150 3850
Connection ~ 10100 3800
Connection ~ 7250 4950
Connection ~ 7350 4950
Wire Wire Line
	7350 4950 7350 4800
Connection ~ 7450 4950
Wire Wire Line
	7100 5350 7800 5350
Connection ~ 7250 5350
Wire Wire Line
	6650 5200 6850 5200
Wire Wire Line
	6750 5200 6750 5550
Connection ~ 6750 5200
Wire Wire Line
	7350 4800 7450 4800
Wire Wire Line
	6750 5350 6800 5350
Connection ~ 7150 5350
Wire Wire Line
	7250 5400 7250 5350
Wire Wire Line
	7150 4950 7900 4950
Wire Wire Line
	7750 4800 7900 4800
Wire Wire Line
	7900 4800 7900 4850
Connection ~ 7850 4800
Wire Wire Line
	1650 4400 1900 4400
Wire Wire Line
	1650 4500 2200 4500
Wire Wire Line
	1650 3250 1900 3250
Wire Wire Line
	1650 3350 2200 3350
Wire Wire Line
	1400 2500 1400 2600
Wire Wire Line
	1250 2500 1250 2400
Wire Wire Line
	1250 2400 1150 2400
Wire Wire Line
	7650 1800 7400 1800
Wire Wire Line
	7650 1900 7400 1900
Wire Wire Line
	7650 2000 7400 2000
Wire Wire Line
	7650 2200 7400 2200
Wire Wire Line
	7650 2300 7400 2300
Wire Wire Line
	3450 2500 3200 2500
Wire Wire Line
	3450 2600 3200 2600
Wire Wire Line
	3450 2700 3200 2700
Wire Wire Line
	3450 2400 3200 2400
Wire Wire Line
	3450 2800 3200 2800
Wire Wire Line
	4250 4350 4500 4350
Wire Wire Line
	4250 4500 4500 4500
Wire Wire Line
	3850 4050 3850 4100
Wire Wire Line
	3850 4850 3850 4900
Wire Wire Line
	3450 4300 3350 4300
Wire Wire Line
	3350 4300 3350 4900
Wire Wire Line
	3350 4900 3850 4900
Connection ~ 3850 4900
Wire Wire Line
	3450 4400 3350 4400
Connection ~ 3350 4400
Wire Wire Line
	3450 4500 3350 4500
Connection ~ 3350 4500
Wire Wire Line
	3450 4650 3350 4650
Connection ~ 3350 4650
Wire Wire Line
	3450 2000 3200 2000
Wire Wire Line
	3450 2100 3200 2100
Connection ~ 2650 2300
Connection ~ 2650 2500
Wire Wire Line
	3450 1900 3200 1900
Wire Wire Line
	6150 1600 6150 1700
Wire Wire Line
	5700 1600 6350 1600
Wire Wire Line
	5950 1500 5950 1700
Connection ~ 5950 1600
Wire Wire Line
	5950 2000 5950 2100
Connection ~ 5950 2100
Wire Wire Line
	5700 2100 6700 2100
Wire Wire Line
	5700 2200 6700 2200
Wire Wire Line
	6150 2000 6150 2200
Connection ~ 6150 2200
Wire Wire Line
	2500 3150 2700 3150
Wire Wire Line
	2500 3350 2700 3350
Wire Wire Line
	2500 4300 2700 4300
Wire Wire Line
	2500 4500 2700 4500
Wire Wire Line
	1900 3150 1900 3450
Wire Wire Line
	1900 3150 2200 3150
Wire Wire Line
	1650 3550 1800 3550
Wire Wire Line
	1650 3650 1800 3650
Wire Wire Line
	1650 4700 1800 4700
Wire Wire Line
	1650 4800 1800 4800
Wire Wire Line
	1900 4300 1900 4600
Wire Wire Line
	1900 4300 2200 4300
Wire Wire Line
	7150 1400 7150 1450
Wire Wire Line
	7150 1650 7150 1700
Wire Wire Line
	7650 1600 7650 1400
Wire Wire Line
	7650 1400 7150 1400
Wire Wire Line
	7150 1700 7650 1700
Connection ~ 7150 1400
Connection ~ 7150 1700
Wire Wire Line
	8800 1800 8800 2200
Wire Wire Line
	8800 1800 8700 1800
Wire Wire Line
	8700 2100 8800 2100
Connection ~ 8800 2100
Wire Wire Line
	8900 1950 8700 1950
Wire Wire Line
	6100 3200 6350 3200
Wire Wire Line
	6100 4200 6350 4200
Wire Wire Line
	8350 4200 8600 4200
Wire Wire Line
	8350 3200 8600 3200
Wire Wire Line
	6100 5200 6350 5200
Wire Wire Line
	5700 1900 5850 1900
Wire Wire Line
	5700 2000 5850 2000
Wire Wire Line
	3200 2200 3450 2200
Wire Wire Line
	3450 2300 3200 2300
Wire Wire Line
	3450 2900 3200 2900
Wire Wire Line
	5700 3500 5700 4100
Wire Wire Line
	5150 4450 5150 4100
Wire Wire Line
	5150 4100 5200 4100
Wire Wire Line
	3900 5450 3900 5500
Wire Wire Line
	3900 6100 3900 6150
Wire Wire Line
	4200 5800 4500 5800
Wire Wire Line
	5700 2300 6700 2300
Wire Wire Line
	6350 1600 6350 1700
Connection ~ 6150 1600
Wire Wire Line
	6350 2000 6350 2300
Connection ~ 6350 2300
Wire Wire Line
	5700 4100 5600 4100
Wire Wire Line
	1650 4600 1800 4600
Connection ~ 1900 3250
Wire Wire Line
	2100 3600 2100 3350
Connection ~ 2100 3350
Wire Wire Line
	2100 3850 2100 3800
Wire Wire Line
	1900 3850 2100 3850
Wire Wire Line
	1900 3650 1900 3850
Connection ~ 2000 3850
Connection ~ 1900 4400
Wire Wire Line
	1900 4800 1900 5000
Wire Wire Line
	1900 5000 2100 5000
Wire Wire Line
	2100 4750 2100 4500
Connection ~ 2100 4500
Wire Wire Line
	2100 5000 2100 4950
Connection ~ 2000 5000
Wire Wire Line
	1650 3450 1800 3450
Wire Wire Line
	1400 1200 1400 1300
Wire Wire Line
	1650 1250 1400 1250
Connection ~ 1400 1250
Wire Wire Line
	2400 1200 2400 1300
Connection ~ 2400 1250
Wire Wire Line
	1950 1550 1950 1650
Wire Wire Line
	1400 1500 1400 1600
Connection ~ 1950 1600
Wire Wire Line
	2400 1600 2400 1500
Connection ~ 2400 1600
Wire Wire Line
	2400 1250 2250 1250
Wire Wire Line
	1400 1600 2400 1600
Wire Notes Line
	1150 1850 3050 1850
Wire Notes Line
	3050 1850 3050 700 
Wire Notes Line
	3050 700  1150 700 
Wire Notes Line
	1150 700  1150 1850
Wire Wire Line
	3450 3300 3200 3300
Wire Wire Line
	3200 3300 3200 3200
Wire Wire Line
	3450 3400 3200 3400
Wire Wire Line
	3200 3400 3200 3550
Wire Wire Line
	3450 3500 3200 3500
Connection ~ 3200 3500
$Comp
L GND #PWR031
U 1 1
P 6600 1700
F 0 "#PWR031" H 6600 1450 50  0001 C CNN
F 1 "GND" H 6600 1550 50  0000 C CNN
F 2 "" H 6600 1700 50  0001 C CNN
F 3 "" H 6600 1700 50  0001 C CNN
	1    6600 1700
	1    0    0    -1  
$EndComp
Wire Wire Line
	5700 1700 6600 1700
$Comp
L IRF3205 Q6
U 1 1
P 7700 3150
F 0 "Q6" H 7900 3050 50  0000 L CNN
F 1 "IRF3708" H 7900 3150 50  0000 L CNN
F 2 "TO_SOT_Packages_THT:TO-220-3_Vertical" H 7950 3075 50  0001 L CIN
F 3 "" H 7700 3150 50  0001 L CNN
	1    7700 3150
	1    0    0    -1  
$EndComp
Wire Wire Line
	7500 3150 7500 3550
Wire Wire Line
	7500 3550 6750 3550
Connection ~ 6750 3350
Connection ~ 7350 3350
Connection ~ 7800 2950
$Comp
L IRF3205 Q9
U 1 1
P 9950 3150
F 0 "Q9" H 10150 3050 50  0000 L CNN
F 1 "IRF3708" H 10150 3150 50  0000 L CNN
F 2 "TO_SOT_Packages_THT:TO-220-3_Vertical" H 10200 3075 50  0001 L CIN
F 3 "" H 9950 3150 50  0001 L CNN
	1    9950 3150
	1    0    0    -1  
$EndComp
Wire Wire Line
	9000 3550 9750 3550
Wire Wire Line
	9750 3550 9750 3150
Connection ~ 9000 3350
Connection ~ 9600 3350
Connection ~ 10050 2950
$Comp
L IRF3205 Q7
U 1 1
P 7700 4150
F 0 "Q7" H 7900 4050 50  0000 L CNN
F 1 "IRF3708" H 7900 4150 50  0000 L CNN
F 2 "TO_SOT_Packages_THT:TO-220-3_Vertical" H 7950 4075 50  0001 L CIN
F 3 "" H 7700 4150 50  0001 L CNN
	1    7700 4150
	1    0    0    -1  
$EndComp
$Comp
L IRF3205 Q8
U 1 1
P 7700 5150
F 0 "Q8" H 7900 5050 50  0000 L CNN
F 1 "IRF3708" H 7900 5150 50  0000 L CNN
F 2 "TO_SOT_Packages_THT:TO-220-3_Vertical" H 7950 5075 50  0001 L CIN
F 3 "" H 7700 5150 50  0001 L CNN
	1    7700 5150
	1    0    0    -1  
$EndComp
$Comp
L IRF3205 Q10
U 1 1
P 9950 4150
F 0 "Q10" H 10150 4050 50  0000 L CNN
F 1 "IRF3708" H 10150 4150 50  0000 L CNN
F 2 "TO_SOT_Packages_THT:TO-220-3_Vertical" H 10200 4075 50  0001 L CIN
F 3 "" H 9950 4150 50  0001 L CNN
	1    9950 4150
	1    0    0    -1  
$EndComp
Wire Wire Line
	7500 4150 7500 4550
Wire Wire Line
	7500 4550 6750 4550
Connection ~ 6750 4350
Connection ~ 7350 4350
Connection ~ 7350 5350
Connection ~ 6750 5350
Connection ~ 9000 4350
Connection ~ 9600 4350
Connection ~ 10050 3950
Connection ~ 7800 4950
Connection ~ 7800 3950
Wire Wire Line
	7500 5150 7500 5550
Wire Wire Line
	7500 5550 6750 5550
Wire Wire Line
	9750 4150 9750 4550
Wire Wire Line
	9750 4550 9000 4550
Wire Wire Line
	5700 3400 6000 3400
Wire Wire Line
	5700 3300 6000 3300
Wire Wire Line
	5700 3200 6000 3200
Wire Wire Line
	5700 2900 6000 2900
Wire Wire Line
	5700 2600 5950 2600
Wire Wire Line
	5700 2500 5950 2500
Wire Wire Line
	5700 2400 5950 2400
Wire Wire Line
	3450 3000 3200 3000
Text Notes 8450 4850 0    60   ~ 0
Use IRF7413 or IRF3708
$Comp
L C_Small C9
U 1 1
P 3150 4200
F 0 "C9" H 3160 4270 50  0000 L CNN
F 1 "100n" H 3250 4150 50  0000 L CNN
F 2 "Capacitors_SMD:C_0805" H 3150 4200 50  0001 C CNN
F 3 "" H 3150 4200 50  0001 C CNN
	1    3150 4200
	1    0    0    -1  
$EndComp
$Comp
L GND #PWR032
U 1 1
P 3150 4400
F 0 "#PWR032" H 3150 4150 50  0001 C CNN
F 1 "GND" H 3150 4250 50  0000 C CNN
F 2 "" H 3150 4400 50  0001 C CNN
F 3 "" H 3150 4400 50  0001 C CNN
	1    3150 4400
	1    0    0    -1  
$EndComp
Wire Wire Line
	3150 4400 3150 4300
Wire Wire Line
	3850 4100 3150 4100
Connection ~ 3850 4100
$EndSCHEMATC
